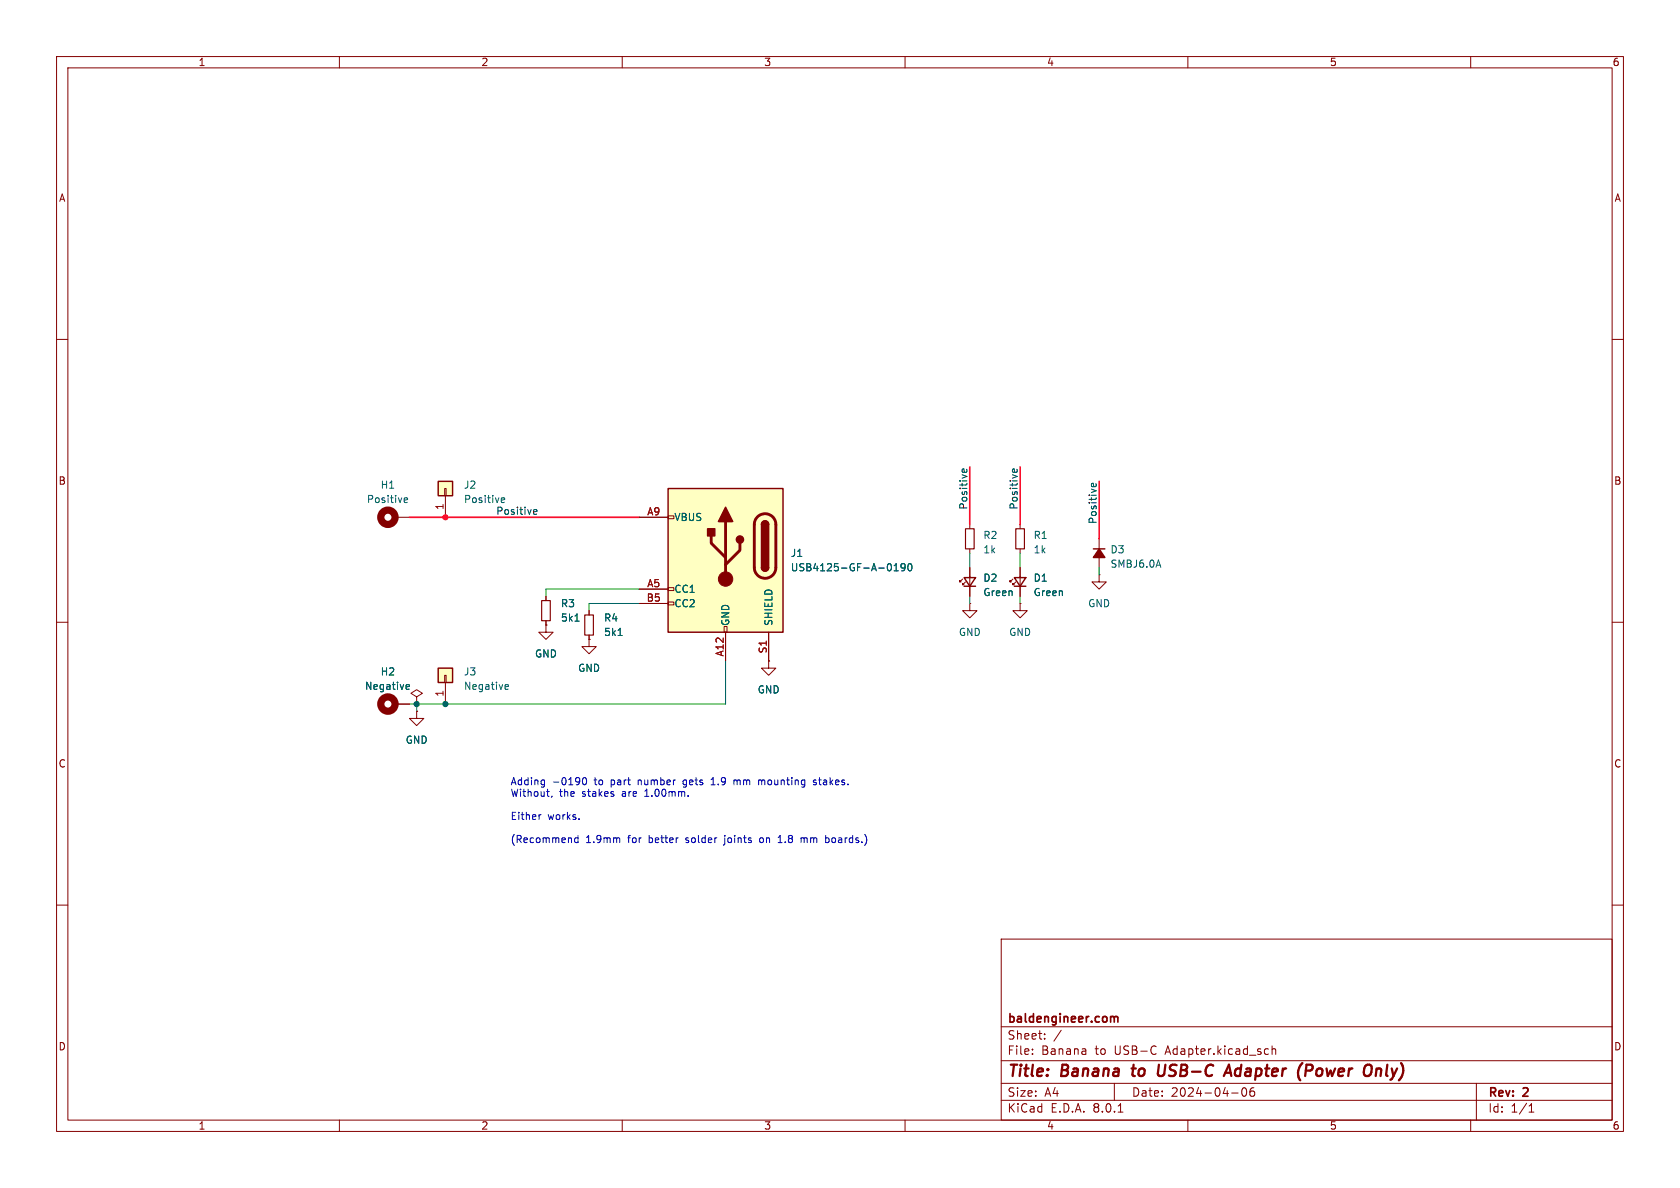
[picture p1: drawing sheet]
<svg xmlns="http://www.w3.org/2000/svg" width="297mm" height="210mm" viewBox="0 0 297 210" stroke-linecap="round" stroke-linejoin="round" font-family="sans-serif">
<g fill="none" stroke="#840000" stroke-width=".18">
<path d="M10 10h277v190h-277zM12 12h273v186h-273zM60 10v2M110 10v2M160 10v2M210 10v2M260 10v2M10 60h2M285 60h2M10 110h2M285 110h2M69.8 124.5h2.6"/>
<path d="M73.7 125.7v1.3h1.2l-1.2 1.3-1.3-1.3h1.3M73.7 125.7h.1M10 160h2M285 160h2M177 166h108v32h-108zM60 198v2M110 198v2M160 198v2M177 194.5h108M177 191.5h108M177 187.5h108M177 181.5h108"/>
<path d="M182.5 186.3v.1M182.5 185.5v.1M184.7 183.6v.1M184.7 182.8v.1M187.6 182.1l-1.3 2M197 191.5v3M197.7 196.6h.8M204.3 185h.1M204.4 186.3h-.1M210 198v2M217.7 193.2h1.2M219.7 192.4a.81 .81 0 0 0 .3 1.4l.2-.1 .2-.5-.2-.8"/>
<path d="M221.2 192.4a1.17 1.17 0 0 0-.1 1.3h.6l.1-.5-.3-.3h-.3l-.2 .3M224.1 185.4l.1 .1M224.2 186.3l-.1 .1M224.9 184.9v1.5M224.9 185.5l.2-.1 .4 .1v.9M260 198v2M261 191.5v6.5M270.3 196.6h.9M270.3 195.5l.4-.4v1.5"/>
</g>
<path d="M200 188.9h.8M200.4 188.2l-.2 1.7 .2 .3M204.9 188.2l-.2 1.6 .1 .3a.66 .66 0 0 0 .9-.1M216.3 190.2l1-2 .4 2M216.6 189.6h1M230.3 187.9l-.2 .1M231.9 188.3l-.9-.1-.3 2M231.9 189.1l-.3 .2h-.8M243.3 189.1a.49 .49 0 0 1 .9 .1l-.1 1M243.4 188.9l-.2 1.3" fill="none" stroke="#840000" stroke-width=".4"/>
<path d="M196.4 179.8l.4-.1 .2 .2M197 179.9l.2-.2 .4 .1v.9M197 179.9v.8" fill="none" stroke="#840000" stroke-width=".3"/>
<circle cx="68.6" cy="124.5" r="1.27" fill="none" stroke="#840000" stroke-width="1.3"/>
<path d="M71.8 121.8h.5M71.8 121.1l.4-.1 .2 .3-.6 .1" fill="none" stroke="#006464" stroke-width=".18"/>
<path d="M77.5 85.1h2.5v2.5h-2.5z" fill="#ffffc2"/>
<path d="M78.6 86.4h.3v1.2h-.3zM78.7 87.6v3.8M194.3 95.3v5M104.1 113v1.3h1.3l-1.3 1.3-1.2-1.3h1.2M104.1 113h.1" fill="none" stroke="#840000" stroke-width=".18"/>
<path d="M77.5 85.1h2.5v2.5h-2.5zM193.3 97h2" fill="none" stroke="#840000" stroke-width=".25"/>
<path d="M88.6 88.7l.2 .1h.4M88.6 88.2l.2-.2h.2l.2 .2v.1l-.6 .1M204.8 99l.4 1.3" fill="none" stroke="#006464" stroke-width=".18"/>
<path d="M194.3 97l1 1.6h-2z" fill="#840000" stroke="#840000" stroke-width=".25"/>
<path d="M77.5 118.1h2.5v2.6h-2.5z" fill="#ffffc2"/>
<g fill="none" stroke="#840000" stroke-width=".18">
<path d="M69.8 91.4h2.6M171.4 92.7v.8M171.4 97v.8M180.3 92.7v.8M180.3 97v.8M78.6 119.4h.3v1.3h-.3zM135.9 116.8v1.3h1.3l-1.3 1.3-1.3-1.3h1.3M135.9 116.8h.1M179.1 102.4l-.5 .5v-.3v.3h.2M179.6 102.9l-.5 .5v-.3v.3h.2M180.3 106.7v1.3h1.3l-1.3 1.2-1.2-1.2h1.2M180.3 106.7h.1"/>
<path d="M180.3 100.3v5.1M194.3 101.6v1.3h1.3l-1.3 1.2-1.3-1.2h1.3M194.3 101.6h.1M73.7 123.2l1-.6-1-.7-1.1 .7 1.1 .6v1.3M73.7 124.5h.1M78.7 120.7v3.8"/>
</g>
<path d="M77.5 118.1h2.5v2.6h-2.5zM179.3 102.1h2.1l-1.1 1.5zM179.3 103.6h2.1" fill="none" stroke="#840000" stroke-width=".25"/>
<path d="M71.5 88.7l.1 .1h.4M71.5 88.2l.1-.2h.3l.2 .2v.1l-.6 .1M89.3 121.8h.5M89.3 121.1l.4-.1 .2 .3-.6 .1" fill="none" stroke="#006464" stroke-width=".18"/>
<circle cx="68.6" cy="91.4" r="1.27" fill="none" stroke="#840000" stroke-width="1.3"/>
<path d="M170.7 93.5h1.5v3.5h-1.5zM179.6 93.5h1.5v3.5h-1.5z" fill="none" stroke="#840000" stroke-width=".2"/>
<path d="M118.1 86.4h20.3v25.4h-20.3z" fill="#ffffc2"/>
<g fill="none" stroke="#840000" stroke-width=".18">
<path d="M113 91.4h5.1M118.1 91.2h1v.5h-1zM96.5 110.5v1.3h1.3l-1.3 1.2-1.3-1.2h1.3M96.5 110.5h.1M96.5 105.4v.8M96.5 109.7v.8M104.1 113h.1M104.1 108v.7M104.1 112.3v.7M113 104.1h5.1M113 106.7h5.1M118.1 106.4h1v.5h-1z"/>
<path d="M118.1 103.9h1v.5h-1zM128 110.7h.5v1.1h-.5zM128.3 111.8v5M135.9 116.8h.1M135.9 111.8v5M170.2 102.4l-.5 .5v-.3v.3h.2M170.7 102.9l-.5 .5v-.3v.3h.2M171.4 106.7v1.3h1.3l-1.3 1.2-1.2-1.2h1.2M171.4 106.7h.1M171.4 100.3v5.1M180.3 100.3v1.8M180.3 103.6v1.8"/>
<path d="M69.8 124.5h2.6M73.7 124.5h.1M73.7 125.7h.1"/>
</g>
<path d="M118.1 86.4h20.3v25.4h-20.3zM134.6 92.7a.64 .64 0 0 1 .7-.6 .64 .64 0 0 1 .6 .6M134.6 100.3a.64 .64 0 0 0 .7 .7 .64 .64 0 0 0 .6-.7M170.4 102.1h2.1l-1.1 1.5zM170.4 103.6h2.1" fill="none" stroke="#840000" stroke-width=".25"/>
<path d="M125.7 94.7v1.3l2.6 2.6M128.3 92.2v10.2M130.8 96v1.3l-2.5 2.5M133.9 91.4a1.91 1.91 0 0 1 2.1-.4 1.91 1.91 0 0 1 1.2 1.7v7.6a1.91 1.91 0 0 1-1.9 1.9 1.91 1.91 0 0 1-2-1.9l.1-7.7 .1-.7z" fill="none" stroke="#840000" stroke-width=".51"/>
<g fill="#840000" stroke="#840000" stroke-width=".25">
<path d="M134.6 100.3h1.3a.64 .64 0 0 1-.6 .7 .64 .64 0 0 1-.7-.7z"/>
<path d="M134.6 92.7h1.3v7.6h-1.3z"/>
<path d="M134.8 92.3a.64 .64 0 0 1 .7-.2 .64 .64 0 0 1 .4 .6h-1.3z"/>
<path d="M128.3 89.7l1.2 2.5h-2.5z"/>
<path d="M125.1 93.5h1.3v1.2h-1.3z"/>
<circle cx="130.8" cy="95.4" r=".63"/>
</g>
<circle cx="128.3" cy="102.4" r="1.27" fill="#840000" stroke="#840000" stroke-width=".18"/>
<path d="M157.2 99.6a.68 .68 0 0 1 .4 .7 .68 .68 0 0 1-.4 .6M160.7 99.7l.1-.1a.68 .68 0 0 1 .4 .7 .68 .68 0 0 1-.4 .6 .84 .84 0 0 1-.1-1.2zM101.7 109.8h.7M109.3 112.3h.7M158.1 100.9h.7M158.1 100l.3-.4v1.3M160 100.2l-.2 .2h-.4l-.1-.2 .1-.5 .4-.1 .1 .2a.84 .84 0 0 1-.3 1.1h-.2M71.8 121.8h.5M71.8 121.1l.4-.1 .2 .3-.6 .1" fill="none" stroke="#006464" stroke-width=".18"/>
<path d="M95.8 106.2h1.5v3.5h-1.5zM103.4 108.7h1.5v3.6h-1.5z" fill="none" stroke="#840000" stroke-width=".2"/>
<path d="M94.3 90.7l.2 .2h.4M94.3 90.3l.2-.2h.2l.2 .2v.1l-.6 .1M170.3 83.5l-.2-.2v-.2l.2-.2h.1l.1 .6M170.9 83v.3l-.1 .2M179.2 83.5l-.2-.2v-.2l.2-.2h.1l.1 .6M179.8 83v.3l-.2 .2M193.1 86l-.1-.1v-.3l.1-.2h.2l.1 .6M193.7 85.5l.1 .4-.2 .1" fill="none" stroke="#0f0f0f" stroke-width=".18"/>
<g fill="none" stroke="#0000c2" stroke-width=".18">
<path d="M96.1 137.9h.2M96.3 137.9v1l-.2 .2M96.3 138.7h-.2M103.2 137.5h.1a.68 .68 0 0 1 .4 .6 .68 .68 0 0 1-.4 .6 .84 .84 0 0 1-.1-1.2zM114.1 139.8l-.1 .1M120.8 139.1l.1 .1M121 137.9l-.3 .2v.4l.3 .2M125.7 138.7h.7M125.7 137.8l.4-.3v1.2M129.8 137.9v.8M129.8 138l.3-.1 .2 .2M134.2 137.9h.3l.2 .2"/>
<path d="M134.7 138.1v.6M134.8 137.9l-.1 .2M144.3 137.9h-.3l-.2 .2 .1 .1 .4 .2v.3h-.5M144.7 137.9h.5M95.7 144l-.3 .1M97.6 140.7l-.1 .3M102.2 147.7v1.3M102.2 148.2l-.4-.1-.2 .2 .1 .6h.5M102.4 144.7v.2M109.4 148.1l.2 .2v.7M114 140.8h.7M128.1 149.2l-.2 .2"/>
<path d="M128.1 147.7v.1M134.7 148.1l-.3 .1-.1 .1 .1 .5 .3 .2M137.6 149h.7M137.6 148l.3-.3v1.3M141.6 148.2l.4-.1 .2 .2M142.2 148.3v.7M142.3 148.1l-.1 .2M146.1 148.1l.4 .1 .1 .1-.1 .5-.4 .2"/>
</g>
<path d="M171.4 97.8v2.5M180.3 97.8v2.5M113 104.1h-16.5v1.3M113 106.7h-8.9v1.3M128.3 116.8v7.7h-55.9M171.4 105.4v1.3M180.3 105.4v1.3M194.3 100.3v1.3M73.7 124.5v1.2" fill="none" stroke="#009600" stroke-width=".18"/>
<path d="M72.4 91.4h40.6M171.4 82.6v10.1M180.3 82.6v10.1M194.3 85.1v10.2" fill="none" stroke="#ff0a2a" stroke-width=".3"/>
<g fill="#009600" stroke="#009600" stroke-width=".18">
<circle cx="78.7" cy="124.5" r=".46"/>
<circle cx="73.7" cy="124.5" r=".46"/>
</g>
<circle cx="78.7" cy="91.4" r=".46" fill="#ff0a2a" stroke="#ff0a2a" stroke-width=".18"/>
<g font-size="2.8" fill="#840000">
<text x="178" y="190.9">Title:</text>
<text x="187.7" y="190.9">Banana</text>
<text x="201" y="190.9">to</text>
<text x="206.3" y="190.9">USB-C</text>
<text x="219.1" y="190.9">Adapter</text>
<text x="232.7" y="190.9">(Power</text>
<text x="245.2" y="190.9">Only)</text>
</g>
<g font-size="2.1" fill="#840000">
<text x="178" y="184">Sheet:</text>
<text x="178" y="181.2">baldengineer.com</text>
<text x="178" y="186.7">File:</text>
<text x="184.1" y="186.7">Banana</text>
<text x="193.7" y="186.7">to</text>
<text x="197.2" y="186.7">USB-C</text>
<text x="206.3" y="186.7">Adapter.kicad_sch</text>
<text x="178" y="196.9">KiCad</text>
<text x="178" y="194.1">Size:</text>
<text x="184.7" y="194.1">A4</text>
<text x="185.7" y="196.9">E.D.A.</text>
<text x="193.3" y="196.9">8.0.1</text>
<text x="200" y="194.1">Date:</text>
<text x="207" y="194.1">2024-04-06</text>
<text x="263" y="194.3">Rev:</text>
<text x="263" y="196.9">Id:</text>
<text x="267.1" y="196.9">1/1</text>
<text x="269.4" y="194.3">2</text>
</g>
<g font-size="1.8" fill="#840000">
<text x="35" y="11.9">1</text>
<text x="85" y="11.9">2</text>
<text x="135" y="11.9">3</text>
<text x="185" y="11.9">4</text>
<text x="235" y="11.9">5</text>
<text x="285" y="11.9">6</text>
<text x="10.3" y="35.9">A</text>
<text x="285.3" y="35.9">A</text>
<text x="10.3" y="85.9">B</text>
<text x="285.3" y="85.9">B</text>
<text x="10.3" y="135.9">C</text>
<text x="285.3" y="135.9">C</text>
<text x="10.3" y="185.9">D</text>
<text x="285.3" y="185.9">D</text>
<text x="35" y="199.9">1</text>
<text x="85" y="199.9">2</text>
<text x="135" y="199.9">3</text>
<text x="185" y="199.9">4</text>
<text x="235" y="199.9">5</text>
<text x="285" y="199.9">6</text>
</g>
<g font-size="1.8" fill="#006464">
<text x="64.8" y="89.1">Positive</text>
<text x="67.2" y="86.6">H1</text>
<text x="81.9" y="86.6">J2</text>
<text x="81.9" y="89.1">Positive</text>
<text x="119.1" y="92.3">VBUS</text>
<text x="173.7" y="95.5">R2</text>
<text x="182.6" y="95.5">R1</text>
<text x="139.7" y="98.7">J1</text>
<text x="139.7" y="101.2">USB4125-GF-A-0190</text>
<text x="173.7" y="98">1k</text>
<text x="182.6" y="98">1k</text>
<text x="196.2" y="98">D3</text>
<text x="196.2" y="100.6">SMBJ6.0A</text>
<text x="99.1" y="107.5">R3</text>
<text x="119.1" y="105">CC1</text>
<text x="119.1" y="107.5">CC2</text>
<text x="173.7" y="103">D2</text>
<text x="173.7" y="105.6">Green</text>
<text x="182.6" y="103">D1</text>
<text x="182.6" y="105.6">Green</text>
<text x="192.3" y="107.5">GND</text>
<text x="99.1" y="110.1">5k1</text>
<text x="106.7" y="110.1">R4</text>
<text x="106.7" y="112.6">5k1</text>
<text x="129.1" y="110.7" transform="rotate(-90 129.1 110.7)">GND</text>
<text x="136.8" y="110.7" transform="rotate(-90 136.8 110.7)">SHIELD</text>
<text x="169.4" y="112.6">GND</text>
<text x="178.3" y="112.6">GND</text>
<text x="67.2" y="119.6">H2</text>
<text x="81.9" y="119.6">J3</text>
<text x="94.5" y="116.4">GND</text>
<text x="102.1" y="119">GND</text>
<text x="64.4" y="122.1">Negative</text>
<text x="81.9" y="122.1">Negative</text>
<text x="133.9" y="122.8">GND</text>
<text x="71.6" y="131.7">GND</text>
</g>
<g font-size="1.8" fill="#a90000">
<text x="78.5" y="90.2" transform="rotate(-90 78.5 90.2)">1</text>
<text x="114.3" y="91.2">A9</text>
<text x="114.2" y="106.4">B5</text>
<text x="114.3" y="103.9">A5</text>
<text x="128" y="116.2" transform="rotate(-90 128 116.2)">A12</text>
<text x="135.6" y="115.6" transform="rotate(-90 135.6 115.6)">S1</text>
<text x="78.5" y="123.3" transform="rotate(-90 78.5 123.3)">1</text>
</g>
<g font-size="1.8" fill="#0f0f0f">
<text x="87.6" y="91.1">Positive</text>
<text x="171.1" y="90.2" transform="rotate(-90 171.1 90.2)">Positive</text>
<text x="180" y="90.2" transform="rotate(-90 180 90.2)">Positive</text>
<text x="194" y="92.7" transform="rotate(-90 194 92.7)">Positive</text>
</g>
<g font-size="1.8" fill="#0000c2">
<text x="90.2" y="139">Adding</text>
<text x="90.2" y="141.1">Without,</text>
<text x="97.6" y="139">-0190</text>
<text x="98.9" y="141.1">the</text>
<text x="103" y="141.1">stakes</text>
<text x="105.2" y="139">to</text>
<text x="108.3" y="139">part</text>
<text x="110.3" y="141.1">are</text>
<text x="113.2" y="139">number</text>
<text x="114.4" y="141.1">1.00mm.</text>
<text x="121.4" y="139">gets</text>
<text x="126.6" y="139">1.9</text>
<text x="130.8" y="139">mm</text>
<text x="135.3" y="139">mounting</text>
<text x="145.3" y="139">stakes.</text>
<text x="90.2" y="145.1">Either</text>
<text x="90.2" y="149.2">(Recommend</text>
<text x="96.8" y="145.1">works.</text>
<text x="103.6" y="149.2">1.9mm</text>
<text x="111.1" y="149.2">for</text>
<text x="115" y="149.2">better</text>
<text x="121.7" y="149.2">solder</text>
<text x="128.7" y="149.2">joints</text>
<text x="135.2" y="149.2">on</text>
<text x="138.6" y="149.2">1.8</text>
<text x="142.8" y="149.2">mm</text>
<text x="147.4" y="149.2">boards.)</text>
</g>
</svg>
